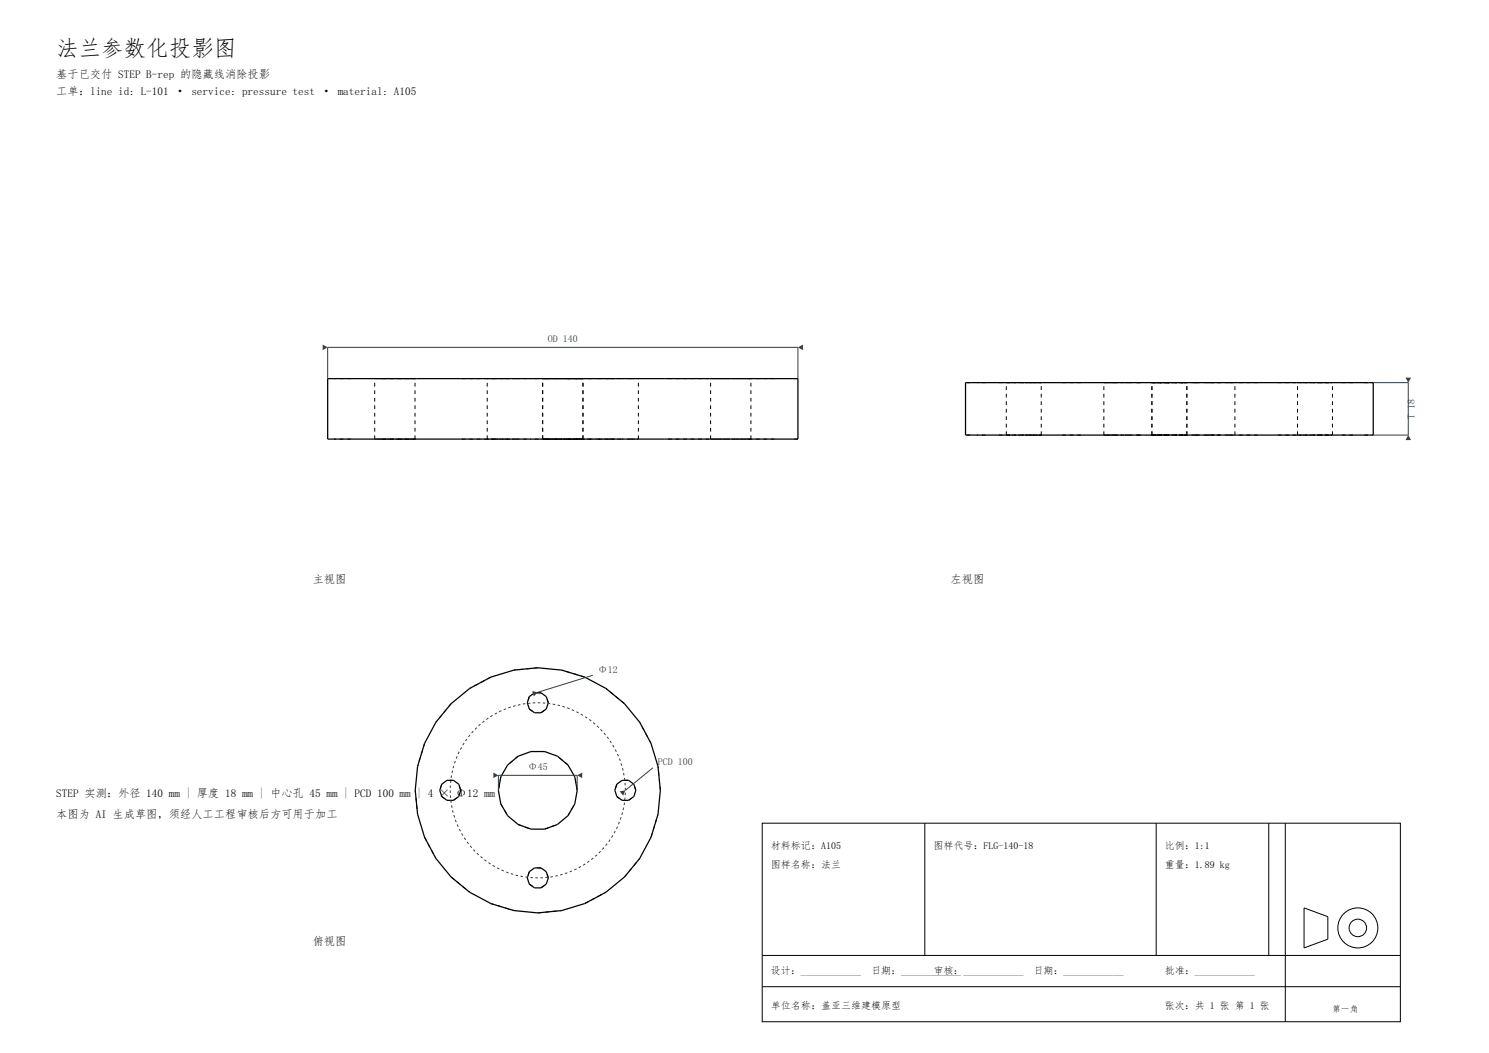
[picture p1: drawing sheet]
<svg xmlns="http://www.w3.org/2000/svg" width="420mm" height="297mm" viewBox="0 0 420 297" stroke-linecap="round" stroke-linejoin="round" font-family="sans-serif">
<g fill="none" stroke="#000" stroke-width=".28" stroke-dasharray="1.1 1.1" stroke-linecap="butt">
<path d="M99 106.8h-4.9M105.7 106.8h.1M106.3 106.8h-.5M106.3 106.8h.6M107.8 106.8h-.9M107.8 106.8h1.1M110.1 106.8h-1.2M110.1 106.8h1.3M112.6 106.8h-1.2M112.6 106.8h1.2M114.9 106.8h-1.1M114.9 106.8h.9"/>
<path d="M116.5 106.8h-.7M116.5 106.8h.4M117.1 106.8h-.2M117.4 106.8h-10.5M137.4 106.8h.6M139.5 106.8h-1.5M139.5 106.8h2.6M144 106.8h-14M145.5 106.8h-3.4M145.5 106.8h4M153.1 106.8h.1M153.6 106.8h-.4"/>
<path d="M153.6 106.8h.7M154 106.8h-4.5M154 106.8h4.7M155.2 106.8h-.9M155.2 106.8h1.1M157.5 106.8h-1.2M157.5 106.8h1.2M160 106.8h-1.3M160 106.8h1.2M162.3 106.8h-1.1M162.3 106.8h.9M163.5 106.8h-4.8"/>
<path d="M163.5 106.8h4.5M163.9 106.8h-.7M163.9 106.8h.4M164.4 106.8h-.1M172 106.8h-4M172 106.8h3.4M173.5 106.8h-14.8M178 106.8h-2.6M178 106.8h1.5M180.1 106.8h-.6M200.1 106.8h-12.6M200.4 106.8h.2"/>
<path d="M201 106.8h-.4M201 106.8h.7M202.6 106.8h-.9M202.6 106.8h1.1M204.9 106.8h-1.2M204.9 106.8h1.2M207.4 106.8h-1.3M207.4 106.8h1.2M209.7 106.8h-1.1M209.7 106.8h.9M211.2 106.8h-.6M211.2 106.8h.5"/>
<path d="M211.8 106.8h-.1M218.5 106.8h-7.9M225.1 106.8h-1.7M273.8 107.9h-1.1M278 107.9h-2.4M283.8 107.9h.2M284 107.9h-.1M284.3 107.9h-.2M284.3 107.9h.6M284.9 107.9h-3.7M284.9 107.9h-.3M285.7 107.9h-.4"/>
<path d="M285.7 107.9h.9M286.6 107.9h-.4M287.7 107.9h-.6M287.7 107.9h1.1M288.8 107.9h-.6M289.9 107.9h1M289.9 107.9h-.6M290.9 107.9h-.5M291.8 107.9h.8M291.8 107.9h-.4M292.6 107.9h-.3M293.2 107.9h.4"/>
<path d="M293.2 107.9h-.3M293.6 107.9h-.2M294 107.9h-4.8M304.9 107.9h-5.6M311.4 107.9h.4M311.8 107.9h-.3M313.2 107.9h-.8M313.2 107.9h2.2M315.4 107.9h-1.2M317.1 107.9h-6.2M318.3 107.9h-1.5M318.3 107.9h3.5"/>
<path d="M321.8 107.9h-1.8M324.9 107.9h.1M325 107.9h-.1M325.4 107.9h-.2M325.4 107.9h.6M325.7 107.9h-2M325.7 107.9h4.1M326 107.9h-.3M326.8 107.9h-.4M326.8 107.9h.9M327.7 107.9h-.5M328.8 107.9h-.6"/>
<path d="M328.8 107.9h1M329.8 107.9h-6.4M329.8 107.9h-.5M329.8 107.9h-2M330.9 107.9h1.1M330.9 107.9h-.5M332 107.9h-.5M332.9 107.9h.8M332.9 107.9h-.4M333.7 107.9h-.4M334 107.9h3.9M334 107.9h-2.1"/>
<path d="M334.3 107.9h.4M334.3 107.9h-.3M334.7 107.9h-.2M334.8 107.9h-.1M337.9 107.9h-1.9M341.4 107.9h2.9M341.4 107.9h-1.7M342.6 107.9h-6.3M344.3 107.9h-1.4M346.5 107.9h1.4M346.5 107.9h-1M347.9 107.9h-.6"/>
<path d="M348.3 107.9h-.1M354.8 107.9h-6M365.7 107.9h-5.3M366 107.9h.1M366.1 107.9h-.1M366.5 107.9h-.2M366.5 107.9h.6M367.1 107.9h-.4M367.8 107.9h-.4M367.8 107.9h1M368.8 107.9h-.5M369.8 107.9h-.5"/>
<path d="M369.8 107.9h1.1M370.9 107.9h-.5M372 107.9h1.1M372 107.9h-.5M373.1 107.9h-.6M374 107.9h.8M374 107.9h-.5M374.8 107.9h-.4M374.8 107.9h-4.3M375.4 107.9h.3M375.4 107.9h-.3M375.7 107.9h-.1"/>
<path d="M381.7 107.9h-3.2M385.9 107.9h-1.8M387.3 107.9h-.3M99 123.8h-4.9M105.7 123.8h.1M105.7 123.8v-17M106.3 123.8h-.5M106.3 123.8h.6M107.8 123.8h-.9M107.8 123.8h1.1M110.1 123.8h-1.2M110.1 123.8h1.3"/>
<path d="M112.6 123.8h-1.2M112.6 123.8h1.2M114.9 123.8h-1.1M114.9 123.8h.9M116.5 123.8h-.7M116.5 123.8h.4M117.1 123.8h-.2M117.1 123.8v-17M117.4 123.8h-10.5M137.4 123.8h.6M137.4 123.8v-17M139.5 123.8h-1.5"/>
<path d="M139.5 123.8h2.6M144 123.8h-14M145.5 123.8h-3.4M145.5 123.8h4M153.1 123.8h.1M153.1 123.8v-17M153.6 123.8h-.4M153.6 123.8h.7M154 123.8h-4.5M154 123.8h4.7M155.2 123.8h-.9M155.2 123.8h1.1"/>
<path d="M157.5 123.8h-1.2M157.5 123.8h1.2M160 123.8h-1.3M160 123.8h1.2M162.3 123.8h-1.1M162.3 123.8h.9M163.5 123.8h-4.8M163.5 123.8h4.5M163.9 123.8h-.7M163.9 123.8h.4M164.4 123.8h-.1M164.4 123.8v-17"/>
<path d="M172 123.8h-4M172 123.8h3.4M173.5 123.8h-14.8M178 123.8h-2.6M178 123.8h1.5M180.1 123.8h-.6M180.1 123.8v-17M200.1 123.8h-12.6M200.4 123.8h.2M200.4 123.8v-17M201 123.8h-.4M201 123.8h.7"/>
<path d="M202.6 123.8h-.9M202.6 123.8h1.1M204.9 123.8h-1.2M204.9 123.8h1.2M207.4 123.8h-1.3M207.4 123.8h1.2M209.7 123.8h-1.1M209.7 123.8h.9M211.2 123.8h-.6M211.2 123.8h.5M211.8 123.8h-.1M211.8 123.8v-17"/>
<path d="M218.5 123.8h-7.9M225.1 123.8h-1.7M273.8 122.7h-1.1M278 122.7h-2.4M283.8 122.7h.2M283.8 122.7v-14.8M284 122.7h-.1M284.3 122.7h-.2M284.3 122.7h.6M284.9 122.7h-3.7M284.9 122.7h-.3M285.7 122.7h-.4"/>
<path d="M285.7 122.7h.9M286.6 122.7h-.4M287.7 122.7h-.6M287.7 122.7h1.1M288.8 122.7h-.6M289.9 122.7h1M289.9 122.7h-.6M290.9 122.7h-.5M291.8 122.7h.8M291.8 122.7h-.4M292.6 122.7h-.3M293.2 122.7h.4"/>
<path d="M293.2 122.7h-.3M293.6 122.7h-.2M293.7 122.7v-14.8M294 122.7h-4.8M304.9 122.7h-5.6M311.4 122.7h.4M311.4 122.7v-14.8M311.8 122.7h-.3M313.2 122.7h-.8M313.2 122.7h2.2M315.4 122.7h-1.2M317.1 122.7h-6.2"/>
<path d="M318.3 122.7h-1.5M318.3 122.7h3.5M321.8 122.7h-1.8M324.9 122.7h.1M324.9 122.7v-14.8M325 122.7h-.1M325.4 122.7h-.2M325.4 122.7h.6M325.7 122.7h-2M325.7 122.7h4.1M326 122.7h-.3M326.8 122.7h-.4"/>
<path d="M326.8 122.7h.9M327.7 122.7h-.5M328.8 122.7h-.6M328.8 122.7h1M329.8 122.7h-6.4M329.8 122.7h-.5M329.8 122.7h-2M330.9 122.7h1.1M330.9 122.7h-.5M332 122.7h-.5M332.9 122.7h.8M332.9 122.7h-.4"/>
<path d="M333.7 122.7h-.4M334 122.7h3.9M334 122.7h-2.1M334.3 122.7h.4M334.3 122.7h-.3M334.7 122.7h-.2M334.8 122.7h-.1M334.8 122.7v-14.8M337.9 122.7h-1.9M341.4 122.7h2.9M341.4 122.7h-1.7M342.6 122.7h-6.3"/>
<path d="M344.3 122.7h-1.4M346.5 122.7h1.4M346.5 122.7h-1M347.9 122.7h-.6M348.3 122.7h-.1M348.3 122.7v-14.8M354.8 122.7h-6M365.7 122.7h-5.3M366 122.7h.1M366 122.7v-14.8M366.1 122.7h-.1M366.5 122.7h-.2"/>
<path d="M366.5 122.7h.6M367.1 122.7h-.4M367.8 122.7h-.4M367.8 122.7h1M368.8 122.7h-.5M369.8 122.7h-.5M369.8 122.7h1.1M370.9 122.7h-.5M372 122.7h1.1M372 122.7h-.5M373.1 122.7h-.6M374 122.7h.8"/>
<path d="M374 122.7h-.5M374.8 122.7h-.4M374.8 122.7h-4.3M375.4 122.7h.3M375.4 122.7h-.3M375.7 122.7h-.1M375.8 122.7v-14.8M381.7 122.7h-3.2M385.9 122.7h-1.8M387.3 122.7h-.3M127.2 198.5l-4.3 5.2M138.5 191l-6 3.2"/>
<path d="M149.3 196.5l-.6 1.7M149.3 200l1.5 1M151.7 188.3l-6.8 .7M152.6 195.4h-1.8M154.7 198.2l-.6-1.7M164.9 191l-6.5-2M176.1 198.5l-5.2-4.3M119.8 209.7l-2 6.5M141.3 219.1l-.7 3.8M146.1 213.3l-2.9 2.5M152.6 201l1.5-1M153.6 212h-3.8"/>
<path d="M160.2 215.8l-2.9-2.5M183.6 209.7l-3.2-6M117.1 222.9l.7 6.8M119.8 236.1l3.1 6M124.6 221.2l-.6 1.7M124.6 224.7l1.5 1M127.9 220.1h-1.8M127.9 225.7l1.5-1M130 222.9l-.6-1.7M141.3 226.7l1.9 3.4M146.1 232.5l3.7 1.4M153.6 233.9l3.7-1.4"/>
<path d="M160.2 230.1l1.9-3.4M162.8 222.9l-.7-3.8M174 221.2l-.6 1.7M174 224.7l1.5 1M177.3 220.1h-1.8M177.3 225.7l1.5-1M179.4 222.9l-.6-1.7M183.6 236.1l2-6.4M186.3 222.9l-.7-6.7M127.2 247.4l5.3 4.3M138.5 254.9l6.4 1.9M149.3 245.9l-.6 1.7"/>
<path d="M149.3 249.4l1.5 1M151.7 257.5l6.7-.7M152.6 244.8h-1.8M152.6 250.4l1.5-1M154.7 247.6l-.6-1.7M164.9 254.9l6-3.2M176.1 247.4l4.3-5.3"/>
</g>
<g fill="none" stroke="#000" stroke-width=".35">
<path d="M92.4 106.8h132.7v17h-132.7zM272.3 107.9h115v14.8h-115z"/>
<circle cx="151.7" cy="198.2" r="2.96"/>
<circle cx="127" cy="222.9" r="2.96"/>
<circle cx="151.7" cy="222.9" r="11.1"/>
<circle cx="151.7" cy="222.9" r="34.6"/>
<circle cx="176.4" cy="222.9" r="2.96"/>
<circle cx="151.7" cy="247.6" r="2.96"/>
</g>
<path d="M92.4 106.8v-8.8h132.7v8.8" fill="none" stroke="#293d47" stroke-width=".28"/>
<g fill="#293d47">
<path d="M91 97.2l1.4 .8-1.4 .7z"/>
<path d="M225.1 98l1.4-.8v1.5z"/>
</g>
<path d="M387.3 107.9h9.9v14.8h-9.9" fill="none" stroke="#293d47" stroke-width=".28"/>
<g fill="#293d47">
<path d="M397.2 122.7l.8 1.4h-1.5z"/>
<path d="M396.5 106.5h1.5l-.8 1.4z"/>
</g>
<path d="M140.6 222.9v-4.2h22.2v4.2" fill="none" stroke="#293d47" stroke-width=".28"/>
<g fill="#293d47">
<path d="M139.2 217.9l1.4 .8-1.4 .8z"/>
<path d="M162.8 218.7l1.4-.8v1.6z"/>
</g>
<path d="M176.4 222.9a24.7 24.7 0 0 0-36.5-21.7 24.7 24.7 0 0 0-1.7 42.4 24.7 24.7 0 0 0 38.1-18.7l.1-2" fill="none" stroke="#293d47" stroke-width=".28" stroke-dasharray=".7 .7" stroke-linecap="butt"/>
<path d="M184.1 216.6l-7.7 6.3" fill="none" stroke="#293d47" stroke-width=".28"/>
<path d="M174.8 223.2l1.6-.3-.6 1.5z" fill="#293d47"/>
<path d="M167.2 190.5l-15.5 4.8" fill="none" stroke="#293d47" stroke-width=".28"/>
<path d="M150.1 194.9l1.6 .4-1.1 1.1z" fill="#293d47"/>
<g fill="none" stroke="#000" stroke-width=".28">
<path d="M215 232.2h180v56h-180zM260.9 232.2v37.3M326.1 232.2v37.3M357.9 232.2v37.3M362.5 232.2v56M367.8 256.1l6.7 2.4v6.4l-6.7 2.5zM215 269.5h180M215 278.3h180"/>
<circle cx="383" cy="261.7" r="5.6"/>
<circle cx="383" cy="261.7" r="2.47"/>
</g>
<text font-size="6.3" x="15.9" y="15.9">法兰参数化投影图</text>
<g font-size="3.2">
<text x="15.9" y="21.9">基于已交付 STEP B-rep 的隐藏线消除投影</text>
<text x="15.9" y="26.8">工单：line id: L-101 · service: pressure test · material: A105</text>
<text x="88.2" y="164.4">主视图</text>
<text x="268.1" y="164.4">左视图</text>
<text x="15.9" y="224.7">STEP 实测：外径 140 mm | 厚度 18 mm | 中心孔 45 mm | PCD 100 mm | 4 × Φ12 mm</text>
<text x="15.9" y="230.7">本图为 AI 生成草图，须经人工工程审核后方可用于加工</text>
<text x="88.2" y="266.7">俯视图</text>
</g>
<g font-size="2.8" fill="#293d47">
<text x="154.5" y="96.6">OD 140</text>
<text x="399" y="118.1" transform="rotate(-90 399 118.1)">T 18</text>
<text x="168.6" y="189.8">Φ12</text>
<text x="185.6" y="215.9">PCD 100</text>
<text x="148.9" y="217.3">Φ45</text>
</g>
<g font-size="2.8">
<text x="217.5" y="239.6">材料标记：A105</text>
<text x="263.3" y="239.6">图样代号：FLG-140-18</text>
<text x="328.6" y="239.6">比例：1:1</text>
<text x="217.5" y="244.9">图样名称：法兰</text>
<text x="328.6" y="244.9">重量：1.89 kg</text>
<text x="217.5" y="274.8">设计：____________</text>
<text x="245.7" y="274.8">日期：____________</text>
<text x="263.3" y="274.8">审核：____________</text>
<text x="291.6" y="274.8">日期：____________</text>
<text x="328.6" y="274.8">批准：____________</text>
<text x="217.5" y="284.7">单位名称：盖亚三维建模原型</text>
<text x="328.6" y="284.7">张次：共 1 张 第 1 张</text>
</g>
<text font-size="2.5" x="375.8" y="285.4">第一角</text>
</svg>
